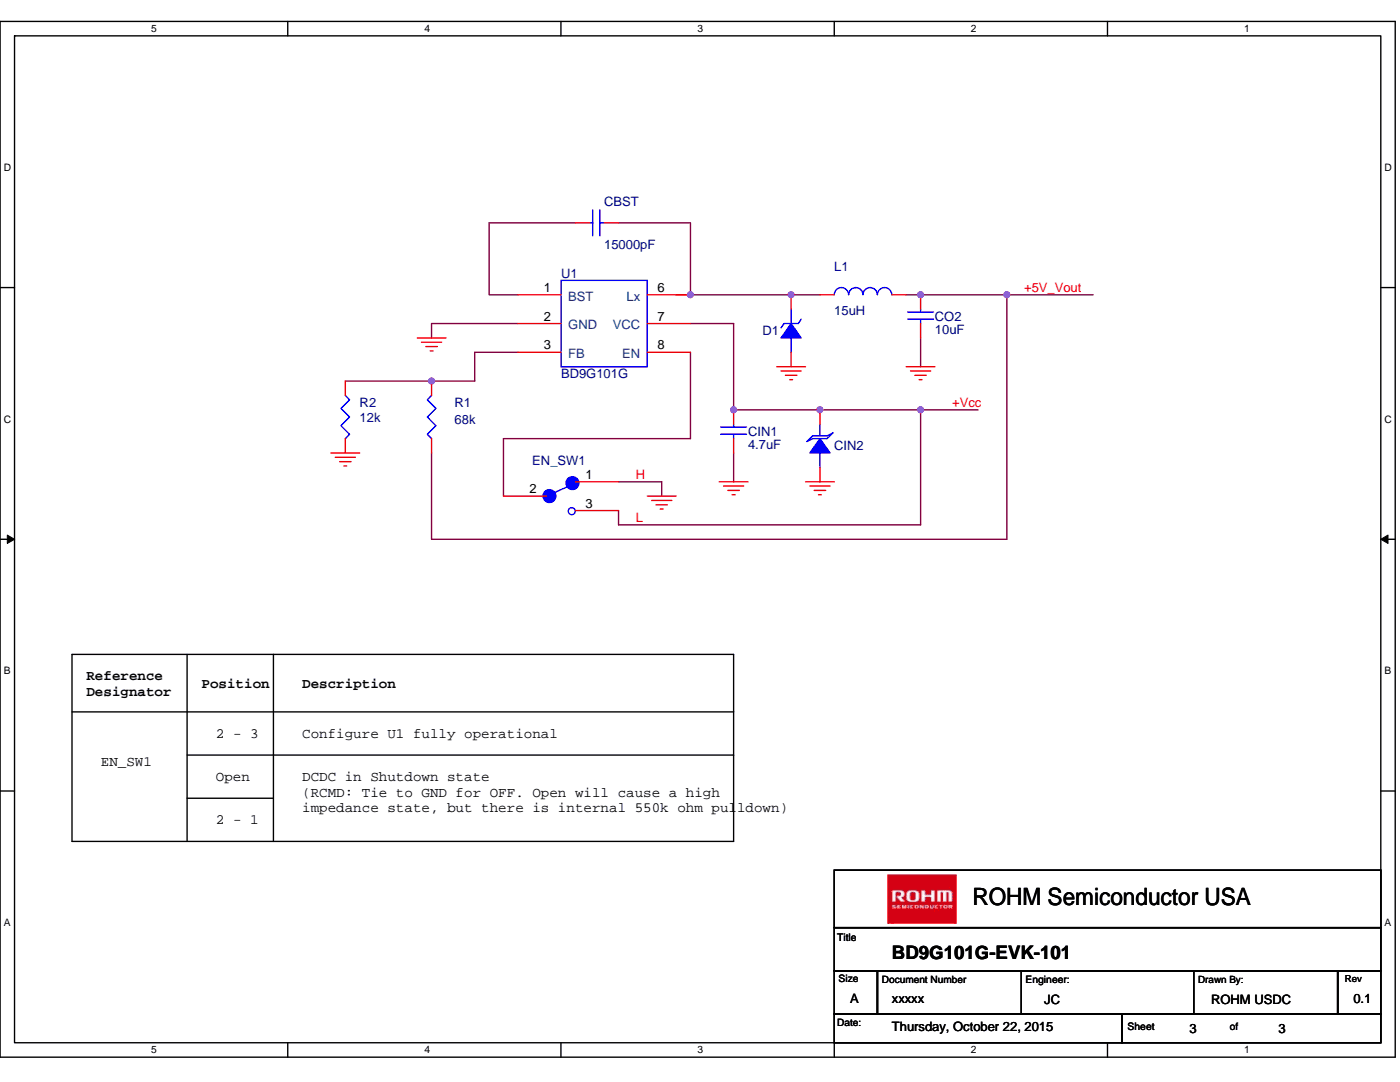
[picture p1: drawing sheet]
# OrCAD Capture schematic BD9G101G-EVK-101_Schematic_10-22-2015.DSN
size A; title: BD9G101G-EVK-101; rev: 0.1; note: xxxxx

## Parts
CBST  15000pF
CIN1  4.7uF
CIN2  DIODE TVS
CO2  10uF
D1  DIODE ZENER
EN_SW1  SW_T_SPDT
L1  15uH
R1  68k
R2  12k
U1  BD9G101G

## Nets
+5V_Vout: CO2.1 L1.2 R1.1
+Vcc: CIN1.1 CIN2.1(CATHODE) EN_SW1.3(NO) U1.7(VCC)
GND_POWER: CIN1.2 CIN2.2(ANODE) CO2.2 D1.2(ANODE) EN_SW1.1(NC) R2.2 U1.2(GND)
N00271: CBST.1 U1.1(BST)
N00286: CBST.2 D1.1(CATHODE) L1.1 U1.6(Lx)
N00809: EN_SW1.2(COMMON) U1.8(EN)
N00943: R1.2 R2.1 U1.3(FB)

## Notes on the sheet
- Reference
  Designator
- Position
- Description
- 2 - 3
- Configure U1 fully operational
- EN_SW1
- Open
- DCDC in Shutdown state
  (RCMD: Tie to GND for OFF. Open will cause a high
  impedance state, but there is internal 550k ohm pulldown)
- 2 - 1
